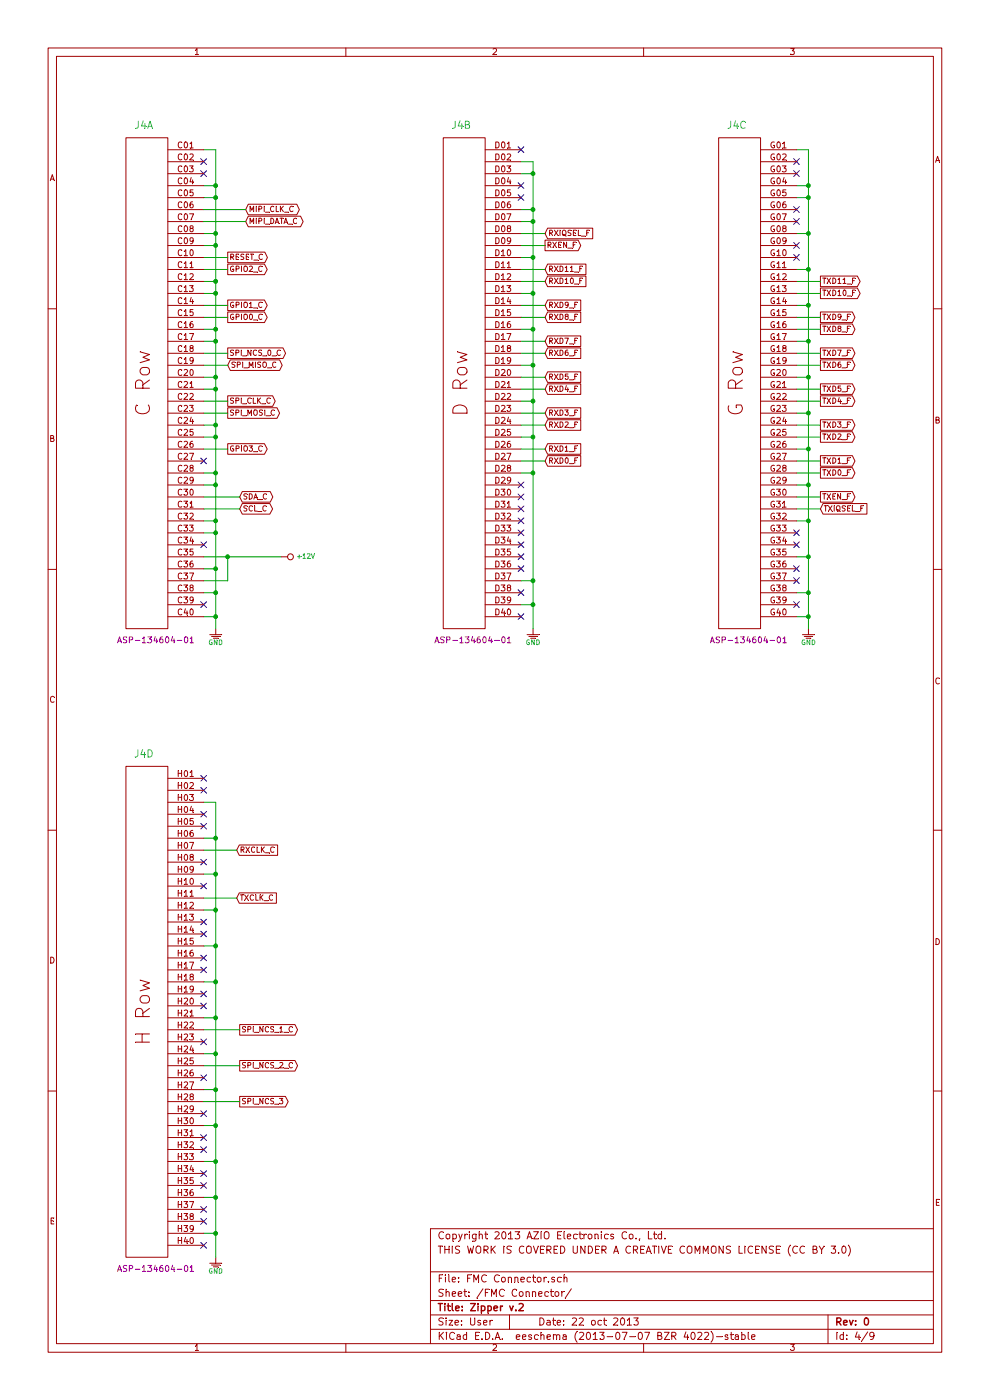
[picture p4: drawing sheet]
EESchema Schematic File Version 2
LIBS:Zipper-cache
LIBS:Zipper-cache
EELAYER 27 0
EELAYER END
$Descr User 8263 11692
encoding utf-8
Sheet 4 9
Title "Zipper v.2"
Date "22 oct 2013"
Rev "0"
Comp ""
Comment1 "THIS WORK IS COVERED UNDER A CREATIVE COMMONS LICENSE (CC BY 3.0)"
Comment2 "Copyright 2013 AZIO Electronics Co., Ltd."
Comment3 ""
Comment4 ""
$EndDescr
Text GLabel 1900 2150 2    45   Output ~ 0
RESET_C
Text GLabel 1900 2950 2    45   Output ~ 0
SPI_NCS_0_C
Text GLabel 1900 3050 2    45   BiDi ~ 0
SPI_MISO_C
Text GLabel 1900 3350 2    45   Output ~ 0
SPI_CLK_C
Text GLabel 1900 3450 2    45   Output ~ 0
SPI_MOSI_C
NoConn ~ 1700 5050
NoConn ~ 1700 1350
NoConn ~ 1700 1450
NoConn ~ 1700 4550
$Comp
L GND #PWR034
U 1 1
P 1800 5300
F 0 "#PWR034" H 1800 5400 40  0001 C CNN
F 1 "GND" H 1800 5230 40  0000 C CNN
F 2 "" H 1800 5300 60  0000 C CNN
F 3 "" H 1800 5300 60  0000 C CNN
	1    1800 5300
	1    0    0    -1  
$EndComp
Text GLabel 1900 2650 2    45   Output ~ 0
GPIO0_C
Text GLabel 1900 2550 2    45   Output ~ 0
GPIO1_C
Text GLabel 1900 2250 2    45   Output ~ 0
GPIO2_C
Text GLabel 4550 1950 2    45   Input ~ 0
RXIQSEL_F
Text GLabel 4550 2050 2    45   Output ~ 0
RXEN_F
Text GLabel 4550 3850 2    45   Input ~ 0
RXD0_F
Text GLabel 4550 3750 2    45   Input ~ 0
RXD1_F
Text GLabel 4550 3550 2    45   Input ~ 0
RXD2_F
Text GLabel 4550 3450 2    45   Input ~ 0
RXD3_F
Text GLabel 4550 3250 2    45   Input ~ 0
RXD4_F
Text GLabel 4550 3150 2    45   Input ~ 0
RXD5_F
Text GLabel 4550 2950 2    45   Input ~ 0
RXD6_F
Text GLabel 4550 2850 2    45   Input ~ 0
RXD7_F
Text GLabel 4550 2650 2    45   Input ~ 0
RXD8_F
Text GLabel 4550 2550 2    45   Input ~ 0
RXD9_F
Text GLabel 4550 2350 2    45   Input ~ 0
RXD10_F
Text GLabel 4550 2250 2    45   Input ~ 0
RXD11_F
NoConn ~ 4350 1250
NoConn ~ 4350 1550
NoConn ~ 4350 1650
NoConn ~ 4350 4050
NoConn ~ 4350 4150
NoConn ~ 4350 4250
NoConn ~ 4350 4350
NoConn ~ 4350 4450
NoConn ~ 4350 4550
NoConn ~ 4350 4650
$Comp
L GND #PWR035
U 1 1
P 4450 5300
F 0 "#PWR035" H 4450 5400 40  0001 C CNN
F 1 "GND" H 4450 5230 40  0000 C CNN
F 2 "" H 4450 5300 60  0000 C CNN
F 3 "" H 4450 5300 60  0000 C CNN
	1    4450 5300
	1    0    0    -1  
$EndComp
Wire Wire Line
	1700 2150 1900 2150
Wire Wire Line
	1700 2950 1900 2950
Wire Wire Line
	1700 3050 1900 3050
Wire Wire Line
	1700 3350 1900 3350
Wire Wire Line
	1700 3450 1900 3450
Wire Wire Line
	1700 4650 2350 4650
Wire Wire Line
	1900 4650 1900 4850
Wire Wire Line
	1900 4850 1700 4850
Connection ~ 1900 4650
Wire Wire Line
	1700 1250 1800 1250
Wire Wire Line
	1800 1250 1800 5250
Wire Wire Line
	1700 1550 1800 1550
Connection ~ 1800 1550
Wire Wire Line
	1700 1650 1800 1650
Connection ~ 1800 1650
Wire Wire Line
	1700 1950 1800 1950
Connection ~ 1800 1950
Wire Wire Line
	1700 2050 1800 2050
Connection ~ 1800 2050
Wire Wire Line
	1700 2350 1800 2350
Connection ~ 1800 2350
Wire Wire Line
	1700 2450 1800 2450
Connection ~ 1800 2450
Wire Wire Line
	1700 2750 1800 2750
Connection ~ 1800 2750
Wire Wire Line
	1700 2850 1800 2850
Connection ~ 1800 2850
Wire Wire Line
	1700 3150 1800 3150
Connection ~ 1800 3150
Wire Wire Line
	1700 3250 1800 3250
Connection ~ 1800 3250
Wire Wire Line
	1700 3550 1800 3550
Connection ~ 1800 3550
Wire Wire Line
	1700 3650 1800 3650
Connection ~ 1800 3650
Wire Wire Line
	1700 3950 1800 3950
Connection ~ 1800 3950
Wire Wire Line
	1700 4050 1800 4050
Connection ~ 1800 4050
Wire Wire Line
	1700 4350 1800 4350
Connection ~ 1800 4350
Wire Wire Line
	1700 4450 1800 4450
Connection ~ 1800 4450
Wire Wire Line
	1700 4750 1800 4750
Connection ~ 1800 4750
Wire Wire Line
	1700 4950 1800 4950
Connection ~ 1800 4950
Wire Wire Line
	1700 5150 1800 5150
Connection ~ 1800 5150
Wire Wire Line
	1700 2250 1900 2250
Wire Wire Line
	1700 2550 1900 2550
Wire Wire Line
	1700 2650 1900 2650
Wire Wire Line
	4550 1950 4350 1950
Wire Wire Line
	4350 2050 4550 2050
Wire Wire Line
	4550 3450 4350 3450
Wire Wire Line
	4550 3550 4350 3550
Wire Wire Line
	4550 3750 4350 3750
Wire Wire Line
	4550 3850 4350 3850
Wire Wire Line
	4350 1350 4450 1350
Wire Wire Line
	4450 1350 4450 5250
Wire Wire Line
	4350 1450 4450 1450
Connection ~ 4450 1450
Wire Wire Line
	4350 1750 4450 1750
Connection ~ 4450 1750
Wire Wire Line
	4350 1850 4450 1850
Connection ~ 4450 1850
Wire Wire Line
	4350 2150 4450 2150
Connection ~ 4450 2150
Wire Wire Line
	4350 2450 4450 2450
Connection ~ 4450 2450
Wire Wire Line
	4350 2750 4450 2750
Connection ~ 4450 2750
Wire Wire Line
	4350 3050 4450 3050
Connection ~ 4450 3050
Wire Wire Line
	4350 3350 4450 3350
Connection ~ 4450 3350
Wire Wire Line
	4350 3650 4450 3650
Connection ~ 4450 3650
Wire Wire Line
	4350 3950 4450 3950
Connection ~ 4450 3950
Wire Wire Line
	4350 5050 4450 5050
Connection ~ 4450 5050
Wire Wire Line
	4350 4850 4450 4850
Connection ~ 4450 4850
$Comp
L GND #PWR036
U 1 1
P 1800 10550
F 0 "#PWR036" H 1800 10650 40  0001 C CNN
F 1 "GND" H 1800 10480 40  0000 C CNN
F 2 "" H 1800 10550 60  0000 C CNN
F 3 "" H 1800 10550 60  0000 C CNN
	1    1800 10550
	1    0    0    -1  
$EndComp
Wire Wire Line
	1700 6700 1800 6700
Wire Wire Line
	1800 6700 1800 10500
Wire Wire Line
	1700 7000 1800 7000
Connection ~ 1800 7000
Wire Wire Line
	1700 7300 1800 7300
Connection ~ 1800 7300
Wire Wire Line
	1700 7600 1800 7600
Connection ~ 1800 7600
Wire Wire Line
	1700 7900 1800 7900
Connection ~ 1800 7900
Wire Wire Line
	1700 8200 1800 8200
Connection ~ 1800 8200
Wire Wire Line
	1700 8500 1800 8500
Connection ~ 1800 8500
Wire Wire Line
	1700 8800 1800 8800
Connection ~ 1800 8800
Wire Wire Line
	1700 9100 1800 9100
Connection ~ 1800 9100
Wire Wire Line
	1700 9400 1800 9400
Connection ~ 1800 9400
Wire Wire Line
	1700 9700 1800 9700
Connection ~ 1800 9700
Wire Wire Line
	1700 10000 1800 10000
Connection ~ 1800 10000
Wire Wire Line
	1700 10300 1800 10300
Connection ~ 1800 10300
NoConn ~ 1700 10400
NoConn ~ 1700 10200
NoConn ~ 1700 10100
NoConn ~ 1700 9900
NoConn ~ 1700 9800
NoConn ~ 1700 9600
NoConn ~ 1700 9500
NoConn ~ 1700 9300
NoConn ~ 1700 9000
NoConn ~ 1700 8700
NoConn ~ 1700 8400
NoConn ~ 1700 8300
NoConn ~ 1700 8100
NoConn ~ 1700 8000
NoConn ~ 1700 7800
NoConn ~ 1700 7700
NoConn ~ 1700 7400
NoConn ~ 1700 6800
$Comp
L GND #PWR037
U 1 1
P 6750 5300
F 0 "#PWR037" H 6750 5400 40  0001 C CNN
F 1 "GND" H 6750 5230 40  0000 C CNN
F 2 "" H 6750 5300 60  0000 C CNN
F 3 "" H 6750 5300 60  0000 C CNN
	1    6750 5300
	1    0    0    -1  
$EndComp
Wire Wire Line
	6650 1250 6750 1250
Wire Wire Line
	6750 1250 6750 5250
Wire Wire Line
	6650 1950 6750 1950
Connection ~ 6750 1950
Wire Wire Line
	6650 1550 6750 1550
Connection ~ 6750 1550
Wire Wire Line
	6650 1650 6750 1650
Connection ~ 6750 1650
Wire Wire Line
	6650 2250 6750 2250
Connection ~ 6750 2250
Wire Wire Line
	6650 2550 6750 2550
Connection ~ 6750 2550
Wire Wire Line
	6650 2850 6750 2850
Connection ~ 6750 2850
Wire Wire Line
	6650 3150 6750 3150
Connection ~ 6750 3150
Wire Wire Line
	6650 3450 6750 3450
Connection ~ 6750 3450
Wire Wire Line
	6650 3750 6750 3750
Connection ~ 6750 3750
Wire Wire Line
	6650 4050 6750 4050
Connection ~ 6750 4050
Wire Wire Line
	6650 4350 6750 4350
Connection ~ 6750 4350
Wire Wire Line
	6650 4650 6750 4650
Connection ~ 6750 4650
Wire Wire Line
	6650 4950 6750 4950
Connection ~ 6750 4950
Wire Wire Line
	6650 5150 6750 5150
Connection ~ 6750 5150
NoConn ~ 4350 4750
NoConn ~ 4350 4950
NoConn ~ 4350 5150
Text GLabel 6850 2350 2    45   Output ~ 0
TXD11_F
Wire Wire Line
	6650 2350 6850 2350
Text GLabel 6850 2450 2    45   Output ~ 0
TXD10_F
Wire Wire Line
	6650 2450 6850 2450
Text GLabel 6850 2650 2    45   Output ~ 0
TXD9_F
Wire Wire Line
	6650 2650 6850 2650
Text GLabel 6850 2750 2    45   Output ~ 0
TXD8_F
Wire Wire Line
	6650 2750 6850 2750
Text GLabel 6850 2950 2    45   Output ~ 0
TXD7_F
Wire Wire Line
	6650 2950 6850 2950
Text GLabel 6850 3050 2    45   Output ~ 0
TXD6_F
Wire Wire Line
	6650 3050 6850 3050
Text GLabel 6850 3250 2    45   Output ~ 0
TXD5_F
Wire Wire Line
	6650 3250 6850 3250
Text GLabel 6850 3350 2    45   Output ~ 0
TXD4_F
Wire Wire Line
	6650 3350 6850 3350
Text GLabel 6850 3550 2    45   Output ~ 0
TXD3_F
Wire Wire Line
	6850 3550 6650 3550
Text GLabel 6850 3650 2    45   Output ~ 0
TXD2_F
Wire Wire Line
	6650 3650 6850 3650
Text GLabel 6850 3850 2    45   Output ~ 0
TXD1_F
Wire Wire Line
	6650 3850 6850 3850
Text GLabel 6850 3950 2    45   Output ~ 0
TXD0_F
Wire Wire Line
	6650 3950 6850 3950
Text GLabel 6850 4150 2    45   Output ~ 0
TXEN_F
Wire Wire Line
	6650 4150 6850 4150
Text GLabel 6850 4250 2    45   Input ~ 0
TXIQSEL_F
Wire Wire Line
	6650 4250 6850 4250
NoConn ~ 6650 1350
NoConn ~ 6650 1450
NoConn ~ 6650 1750
NoConn ~ 6650 1850
NoConn ~ 6650 2050
NoConn ~ 6650 2150
NoConn ~ 6650 4550
NoConn ~ 6650 4450
NoConn ~ 6650 5050
NoConn ~ 6650 4750
Text GLabel 1975 7500 2    45   Input ~ 0
TXCLK_C
Text GLabel 1975 7100 2    45   Input ~ 0
RXCLK_C
Text GLabel 2000 8600 2    45   Output ~ 0
SPI_NCS_1_C
Text GLabel 2000 8900 2    45   Output ~ 0
SPI_NCS_2_C
NoConn ~ 1700 6500
NoConn ~ 1700 6600
NoConn ~ 1700 6900
NoConn ~ 1700 3850
NoConn ~ 6650 4850
Wire Wire Line
	1975 7500 1700 7500
Wire Wire Line
	1700 7100 1975 7100
NoConn ~ 1700 7200
Wire Wire Line
	1700 8900 2000 8900
Wire Wire Line
	1700 8600 2000 8600
$Comp
L +12V #PWR038
U 1 1
P 2350 4650
F 0 "#PWR038" H 2400 4625 20  0001 C CNN
F 1 "+12V" V 2350 4850 39  0000 C CNN
F 2 "~" H 2350 4650 60  0000 C CNN
F 3 "~" H 2350 4650 60  0000 C CNN
	1    2350 4650
	0    1    1    0   
$EndComp
Wire Wire Line
	4550 2850 4350 2850
Wire Wire Line
	4550 2950 4350 2950
Wire Wire Line
	4550 3150 4350 3150
Wire Wire Line
	4550 3250 4350 3250
Wire Wire Line
	4550 2250 4350 2250
Wire Wire Line
	4550 2350 4350 2350
Wire Wire Line
	4350 2550 4550 2550
Wire Wire Line
	4550 2650 4350 2650
$Comp
L ASP-134604-01 J4
U 4 1
P 1050 6400
F 0 "J4" H 1200 6500 60  0000 C CNN
F 1 "ASP-134604-01" H 1450 2150 60  0001 C CNN
F 2 "FMC" H 1300 6400 60  0001 C CNN
F 3 "" H 1300 6400 60  0000 C CNN
F 4 "FMC" H 1300 6600 60  0001 C CNN "Description"
F 5 "ASP-134604-01" H 1400 6700 60  0001 C CNN "Manufacturer Part Number"
F 6 "Samtec" H 1300 6600 60  0001 C CNN "Manufacturer"
F 7 "Samtec" H 1600 6900 60  0001 C CNN "Vendor"
F 8 "ASP-134604-01" H 1700 7000 60  0001 C CNN "Vendor Part Number"
F 9 "ASP-134604-01" H 1300 2200 50  0000 C CNN "Component Value"
	4    1050 6400
	1    0    0    -1  
$EndComp
$Comp
L ASP-134604-01 J4
U 3 1
P 6000 1150
F 0 "J4" H 6150 1250 60  0000 C CNN
F 1 "ASP-134604-01" H 6400 -3100 60  0001 C CNN
F 2 "FMC" H 6250 1150 60  0001 C CNN
F 3 "" H 6250 1150 60  0000 C CNN
F 4 "FMC" H 6250 1350 60  0001 C CNN "Description"
F 5 "ASP-134604-01" H 6350 1450 60  0001 C CNN "Manufacturer Part Number"
F 6 "Samtec" H 6250 1350 60  0001 C CNN "Manufacturer"
F 7 "Samtec" H 6550 1650 60  0001 C CNN "Vendor"
F 8 "ASP-134604-01" H 6650 1750 60  0001 C CNN "Vendor Part Number"
F 9 "ASP-134604-01" H 6250 -3050 50  0000 C CNN "Component Value"
	3    6000 1150
	1    0    0    -1  
$EndComp
$Comp
L ASP-134604-01 J4
U 2 1
P 3700 1150
F 0 "J4" H 3850 1250 60  0000 C CNN
F 1 "ASP-134604-01" H 4100 -3100 60  0001 C CNN
F 2 "FMC" H 3950 1150 60  0001 C CNN
F 3 "" H 3950 1150 60  0000 C CNN
F 4 "FMC" H 3950 1350 60  0001 C CNN "Description"
F 5 "ASP-134604-01" H 4050 1450 60  0001 C CNN "Manufacturer Part Number"
F 6 "Samtec" H 3950 1350 60  0001 C CNN "Manufacturer"
F 7 "Samtec" H 4250 1650 60  0001 C CNN "Vendor"
F 8 "ASP-134604-01" H 4350 1750 60  0001 C CNN "Vendor Part Number"
F 9 "ASP-134604-01" H 3950 -3050 50  0000 C CNN "Component Value"
	2    3700 1150
	1    0    0    -1  
$EndComp
$Comp
L ASP-134604-01 J4
U 1 1
P 1050 1150
F 0 "J4" H 1200 1250 60  0000 C CNN
F 1 "ASP-134604-01" H 1450 -3100 60  0001 C CNN
F 2 "FMC" H 1300 1150 60  0001 C CNN
F 3 "~" H 1300 1150 60  0000 C CNN
F 4 "ASP-134604-01" H 1400 1450 60  0001 C CNN "Manufacturer Part Number"
F 5 "ASP-134604-01" H 1700 1750 60  0001 C CNN "Vendor Part Number"
F 6 "FMC" H 1300 1350 60  0001 C CNN "Description"
F 7 "Samtec" H 1600 1650 60  0001 C CNN "Vendor"
F 8 "Samtec" H 1300 1350 60  0001 C CNN "Manufacturer"
F 9 "ASP-134604-01" H 1300 -3050 50  0000 C CNN "Component Value"
	1    1050 1150
	1    0    0    -1  
$EndComp
Text GLabel 2050 1750 2    45   BiDi ~ 0
MIPI_CLK_C
Text GLabel 2050 1850 2    45   BiDi ~ 0
MIPI_DATA_C
Wire Wire Line
	2050 1750 1700 1750
Wire Wire Line
	2050 1850 1700 1850
Text GLabel 1900 3750 2    45   Output ~ 0
GPIO3_C
Wire Wire Line
	1900 3750 1700 3750
Text GLabel 2000 4150 2    45   BiDi ~ 0
SDA_C
Text GLabel 2000 4250 2    45   BiDi ~ 0
SCL_C
Wire Wire Line
	2000 4150 1700 4150
Wire Wire Line
	2000 4250 1700 4250
Text GLabel 2000 9200 2    45   Output ~ 0
SPI_NCS_3
Wire Wire Line
	2000 9200 1700 9200
$EndSCHEMATC
